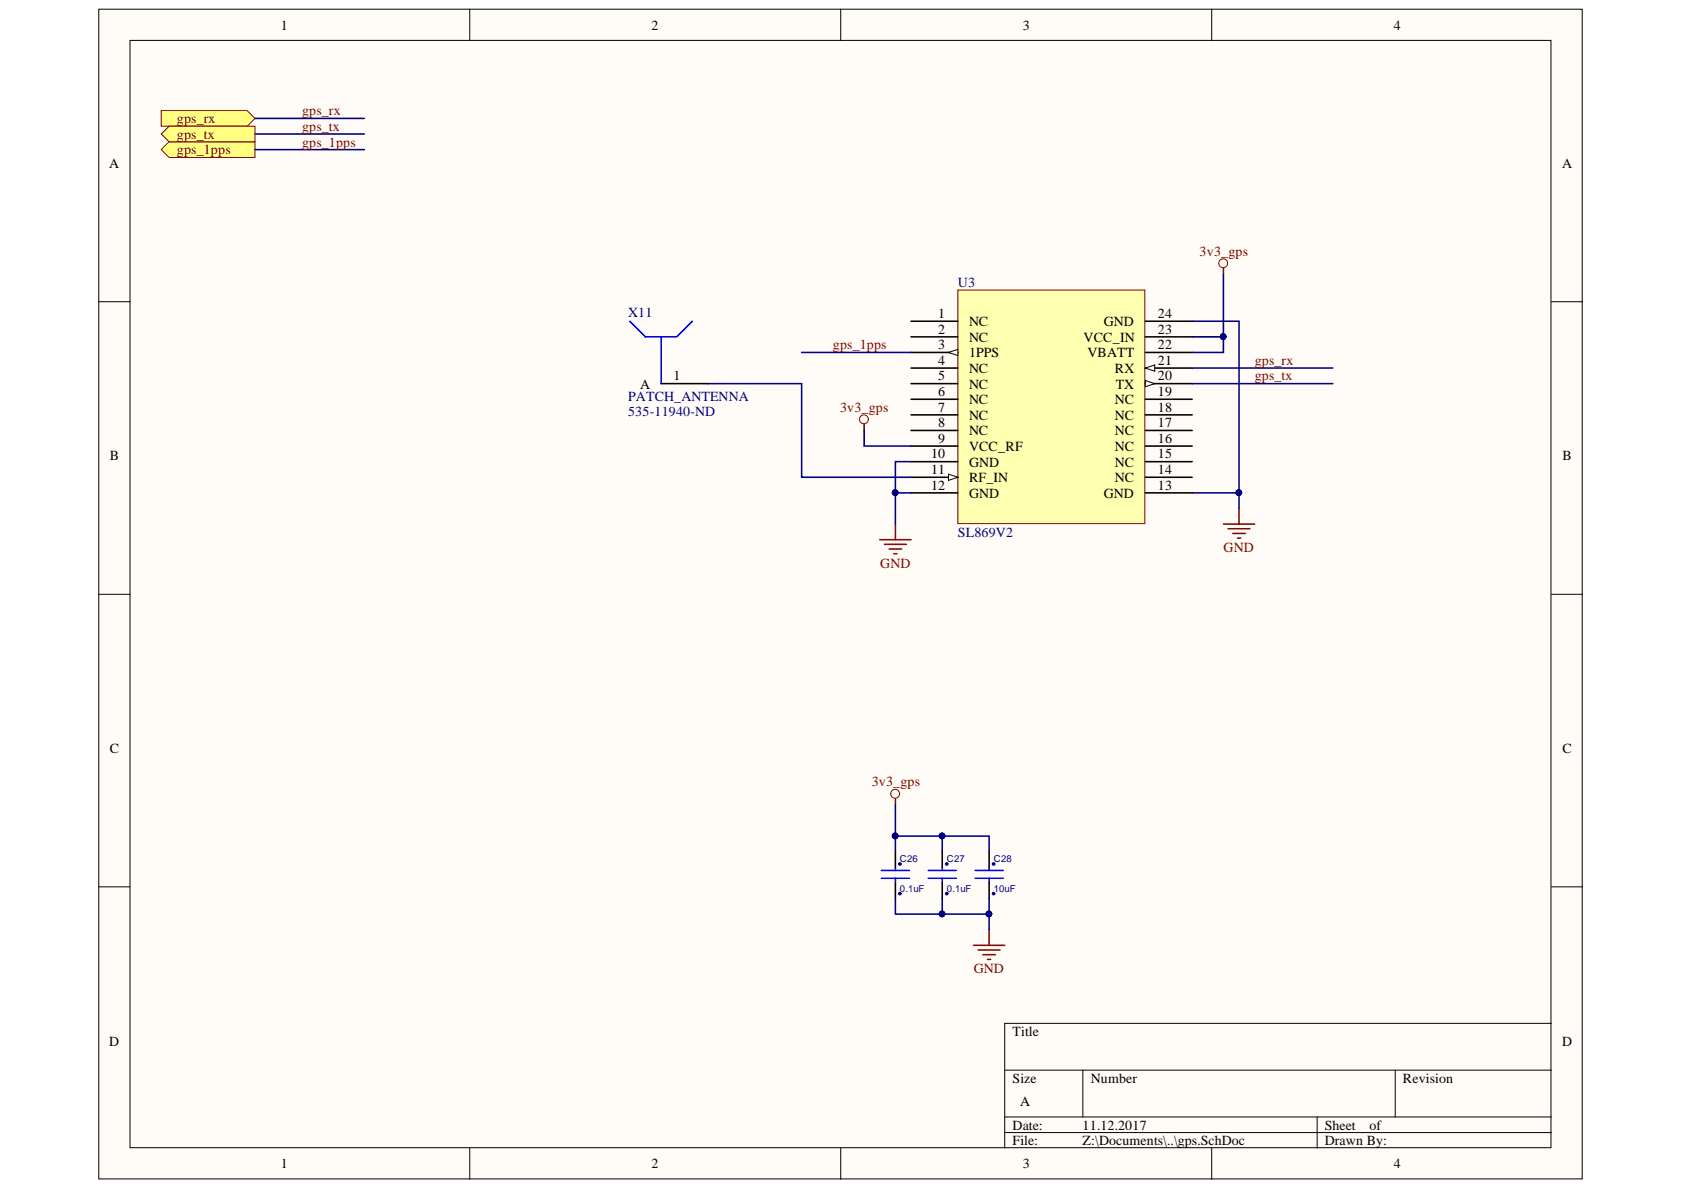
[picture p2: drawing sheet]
<svg xmlns="http://www.w3.org/2000/svg" width="297mm" height="210mm" viewBox="0 0 297 210" stroke-linecap="round" stroke-linejoin="round" font-family="sans-serif">
<g fill="#fffcf8" stroke="#000" stroke-width=".18">
<path d="M17.4 1.6h261.7v206.3h-261.7z"/>
<path d="M22.9 7.1h250.7v195.3h-250.7z"/>
</g>
<g fill="none" stroke="#000" stroke-width=".18">
<path d="M82.9 1.6v5.5M148.3 1.6v5.5M213.7 1.6v5.5M17.4 53.2h5.5M273.7 53.2h5.5M17.4 104.8h5.5M273.7 104.8h5.5M17.4 156.4h5.5M273.7 156.4h5.5M177.2 188.8h96.5M177.2 197h96.5M177.2 199.8h96.5"/>
<path d="M191 188.8v8.2M232.3 197v5.5M246.1 188.8v8.2M273.7 180.5h-96.5v22M82.9 202.5v5.5M148.3 202.5v5.5M213.7 202.5v5.5"/>
</g>
<path d="M169 51.2h32.9v41.2h-32.9z" fill="#ffffb0" stroke="#800000" stroke-width=".18"/>
<path d="M160.7 56.7h8.3M160.7 59.4h8.3M160.7 62.2h8.3" fill="none" stroke="#000" stroke-width=".28"/>
<path d="M167.3 62.2l1.7-.6v1.1z" fill="#fffcf8"/>
<path d="M167.3 62.2l1.7-.6v1.1z" fill="none" stroke="#000" stroke-width=".18"/>
<path d="M160.7 64.9h8.3M160.7 67.7h8.3M160.7 70.4h8.3M160.7 73.2h8.3M160.7 75.9h8.3M160.7 78.7h8.3M160.7 81.4h8.3M160.7 84.2h8.3" fill="none" stroke="#000" stroke-width=".28"/>
<path d="M167.3 83.6l1.7 .6-1.7 .5z" fill="#fffcf8"/>
<path d="M167.3 83.6l1.7 .6-1.7 .5z" fill="none" stroke="#000" stroke-width=".18"/>
<path d="M202 78.7h8.3M202 75.9h8.3M202 73.2h8.3M202 70.4h8.3M202 67.7h8.3M160.7 86.9h8.3M202 86.9h8.3M202 84.2h8.3M202 81.4h8.3" fill="none" stroke="#000" stroke-width=".28"/>
<path d="M202 67.1l1.7 .6-1.7 .5z" fill="#fffcf8"/>
<path d="M202 67.1l1.7 .6-1.7 .5z" fill="none" stroke="#000" stroke-width=".18"/>
<path d="M202 64.9h8.3" fill="none" stroke="#000" stroke-width=".28"/>
<path d="M202 64.9l1.7-.5v1.1z" fill="#fffcf8"/>
<path d="M202 64.9l1.7-.5v1.1z" fill="none" stroke="#000" stroke-width=".18"/>
<path d="M202 59.4h8.3M202 56.7h8.3M202 62.2h8.3" fill="none" stroke="#000" stroke-width=".28"/>
<path d="M28.4 26.4l1.4-1.4h15.2v2.8h-15.2z" fill-rule="evenodd" fill="#ffff80" stroke="#800000" stroke-width=".18"/>
<path d="M141.4 62.2h19.3M160.7 86.9h-2.8v5.5M160.7 81.4h-2.8v5.5" fill="none" stroke="#000080" stroke-width=".28"/>
<path d="M155.2 95.2h5.5M156 96h3.9M156.8 96.8h2.2M157.7 97.7h.5M157.9 92.4v2.8" fill="none" stroke="#800000" stroke-width=".28"/>
<circle cx="157.9" cy="86.9" r=".51" fill="#000080" stroke="#000080" stroke-width=".18"/>
<g fill="#ffff80" stroke="#800000" stroke-width=".18">
<path d="M28.4 19.5h15.2l1.4 1.4-1.4 1.4h-15.2z" fill-rule="evenodd"/>
<path d="M28.4 23.6l1.4-1.3h15.2v2.7h-15.2z" fill-rule="evenodd"/>
</g>
<g fill="none" stroke="#000080" stroke-width=".28">
<path d="M45 26.4h19.3M45 23.6h19.3M45 20.9h19.3M210.3 56.7h8.3v30.2M215.8 48.4v11h-5.5M215.8 59.4v2.8h-5.5M124.9 67.7h16.5v16.5h19.3M152.4 75.9v2.8h8.3M210.3 64.9h24.8M210.3 67.7h24.8M210.3 86.9h8.3v2.8M157.9 142v8.2"/>
<path d="M157.9 147.5h16.6v2.7M157.9 158.5v2.7h16.6M166.2 147.5v2.7M166.2 158.5v2.7M174.5 158.5v5.5"/>
</g>
<g fill="none" stroke="#800000" stroke-width=".28">
<path d="M215.8 47.3v1.1M152.4 74.8v1.1M215.8 92.4h5.5M216.6 93.3h3.9M217.4 94.1h2.3M218.3 94.9h.5M218.6 89.7v2.7M157.9 140.9v1.1M171.7 166.7h5.5M172.5 167.6h3.9M173.4 168.4h2.2M174.2 169.2h.5"/>
<path d="M174.5 164v2.7"/>
</g>
<g fill="#000080" stroke="#000080" stroke-width=".18">
<circle cx="218.5" cy="86.9" r=".51"/>
<circle cx="215.8" cy="59.4" r=".51"/>
<circle cx="158.7" cy="152.4" r=".23"/>
<circle cx="158.7" cy="157.6" r=".23"/>
<circle cx="167" cy="152.4" r=".23"/>
<circle cx="167" cy="157.6" r=".23"/>
<circle cx="175.3" cy="152.4" r=".23"/>
<circle cx="175.3" cy="157.6" r=".23"/>
<circle cx="157.9" cy="147.4" r=".51"/>
<circle cx="166.2" cy="147.4" r=".51"/>
<circle cx="174.4" cy="161.2" r=".51"/>
<circle cx="166.2" cy="161.2" r=".51"/>
</g>
<g fill="none" stroke="#800000" stroke-width=".18">
<circle cx="215.8" cy="46.4" r=".78"/>
<circle cx="152.4" cy="74" r=".78"/>
<circle cx="157.9" cy="140" r=".78"/>
</g>
<g fill="none" stroke="#00f" stroke-width=".28">
<path d="M111.1 56.7l2.8 2.7h2.7M122.1 56.7l-2.7 2.7h-2.8v8.3M155.5 154.9h4.9M155.5 153.5h4.9M157.9 153v.5M157.9 154.9v.8M163.7 154.9h5M163.7 153.5h5M166.2 153v.5M166.2 154.9v.8M172 154.9h4.9M172 153.5h4.9"/>
<path d="M174.5 153v.5M174.5 154.9v.8"/>
</g>
<path d="M116.6 67.7h8.3M157.9 150.2v2.8M157.9 155.7v2.8M166.2 150.2v2.8M166.2 155.7v2.8M174.5 150.2v2.8M174.5 155.7v2.8" fill="none" stroke="#000" stroke-width=".28"/>
<g font-size="2.5">
<text x="49.6" y="5.2">1</text>
<text x="114.9" y="5.2">2</text>
<text x="180.4" y="5.2">3</text>
<text x="245.9" y="5.2">4</text>
<text x="19.3" y="29.7">A</text>
<text x="275.5" y="29.7">A</text>
<text x="165.5" y="56.1">1</text>
<text x="165.5" y="58.9">2</text>
<text x="170.9" y="57.5">NC</text>
<text x="194.7" y="57.5">GND</text>
<text x="204.2" y="58.9">23</text>
<text x="204.2" y="56.1">24</text>
<text x="165.5" y="61.6">3</text>
<text x="165.5" y="64.4">4</text>
<text x="170.9" y="60.2">NC</text>
<text x="170.9" y="63">1PPS</text>
<text x="170.9" y="65.7">NC</text>
<text x="191.1" y="60.2">VCC_IN</text>
<text x="191.8" y="63">VBATT</text>
<text x="196.6" y="65.7">RX</text>
<text x="204.2" y="64.4">21</text>
<text x="204.2" y="61.6">22</text>
<text x="112.9" y="68.5">A</text>
<text x="118.8" y="67.1">1</text>
<text x="165.5" y="67.1">5</text>
<text x="165.5" y="69.9">6</text>
<text x="170.9" y="68.5">NC</text>
<text x="170.9" y="71.2">NC</text>
<text x="196.6" y="71.2">NC</text>
<text x="196.8" y="68.5">TX</text>
<text x="204.2" y="69.9">19</text>
<text x="204.2" y="67.1">20</text>
<text x="165.5" y="72.7">7</text>
<text x="165.5" y="75.4">8</text>
<text x="170.9" y="74">NC</text>
<text x="170.9" y="76.7">NC</text>
<text x="196.6" y="76.7">NC</text>
<text x="196.6" y="74">NC</text>
<text x="204.2" y="75.4">17</text>
<text x="204.2" y="72.7">18</text>
<text x="19.4" y="81.2">B</text>
<text x="164.2" y="80.9">10</text>
<text x="164.2" y="83.7">11</text>
<text x="165.5" y="78.2">9</text>
<text x="170.9" y="79.5">VCC_RF</text>
<text x="170.9" y="82.3">GND</text>
<text x="196.6" y="82.3">NC</text>
<text x="196.6" y="79.5">NC</text>
<text x="204.2" y="83.7">14</text>
<text x="204.2" y="80.9">15</text>
<text x="204.2" y="78.2">16</text>
<text x="275.6" y="81.2">B</text>
<text x="164.2" y="86.4">12</text>
<text x="170.9" y="85">RF_IN</text>
<text x="170.9" y="87.8">GND</text>
<text x="194.7" y="87.8">GND</text>
<text x="196.6" y="85">NC</text>
<text x="204.2" y="86.4">13</text>
<text x="19.4" y="132.8">C</text>
<text x="275.6" y="132.8">C</text>
<text x="19.3" y="184.5">D</text>
<text x="178.6" y="182.7">Title</text>
<text x="275.5" y="184.5">D</text>
<text x="178.6" y="191">Size</text>
<text x="192.4" y="191">Number</text>
<text x="247.5" y="191">Revision</text>
<text x="180" y="195.1">A</text>
<text x="178.6" y="199.2">Date:</text>
<text x="178.6" y="201.9">File:</text>
<text x="191" y="199.2">11.12.2017</text>
<text x="191" y="201.9">Z:\Documents\..\gps.SchDoc</text>
<text x="233.7" y="199.2">Sheet</text>
<text x="233.7" y="201.9">Drawn By:</text>
<text x="241.6" y="199.2">of</text>
<text x="49.6" y="206.1">1</text>
<text x="114.9" y="206.1">2</text>
<text x="180.4" y="206.1">3</text>
<text x="245.9" y="206.1">4</text>
</g>
<g font-size="2.5" fill="#800000">
<text x="31.2" y="21.7">gps_rx</text>
<text x="53.3" y="20.4">gps_rx</text>
<text x="53.3" y="23.1">gps_tx</text>
<text x="31.2" y="27.2">gps_1pps</text>
<text x="31.2" y="24.5">gps_tx</text>
<text x="53.3" y="25.9">gps_1pps</text>
<text x="211.6" y="45.1">3v3_gps</text>
<text x="146.9" y="61.6">gps_1pps</text>
<text x="221.3" y="64.4">gps_rx</text>
<text x="221.3" y="67.1">gps_tx</text>
<text x="148.2" y="72.7">3v3_gps</text>
<text x="155.3" y="100.1">GND</text>
<text x="215.8" y="97.4">GND</text>
<text x="153.8" y="138.7">3v3_gps</text>
<text x="171.8" y="171.7">GND</text>
</g>
<g font-size="2.5" fill="#000080">
<text x="169" y="50.6">U3</text>
<text x="110.8" y="55.9">X11</text>
<text x="110.8" y="70.7">PATCH_ANTENNA</text>
<text x="110.8" y="73.4">535-11940-ND</text>
<text x="169" y="94.6">SL869V2</text>
</g>
<g font-size="1.7" fill="#000080">
<text x="158.7" y="152.1">C26</text>
<text x="167" y="152.1">C27</text>
<text x="175.3" y="152.1">C28</text>
<text x="158.7" y="157.3">0.1uF</text>
<text x="167" y="157.3">0.1uF</text>
<text x="175.3" y="157.3">10uF</text>
</g>
</svg>
